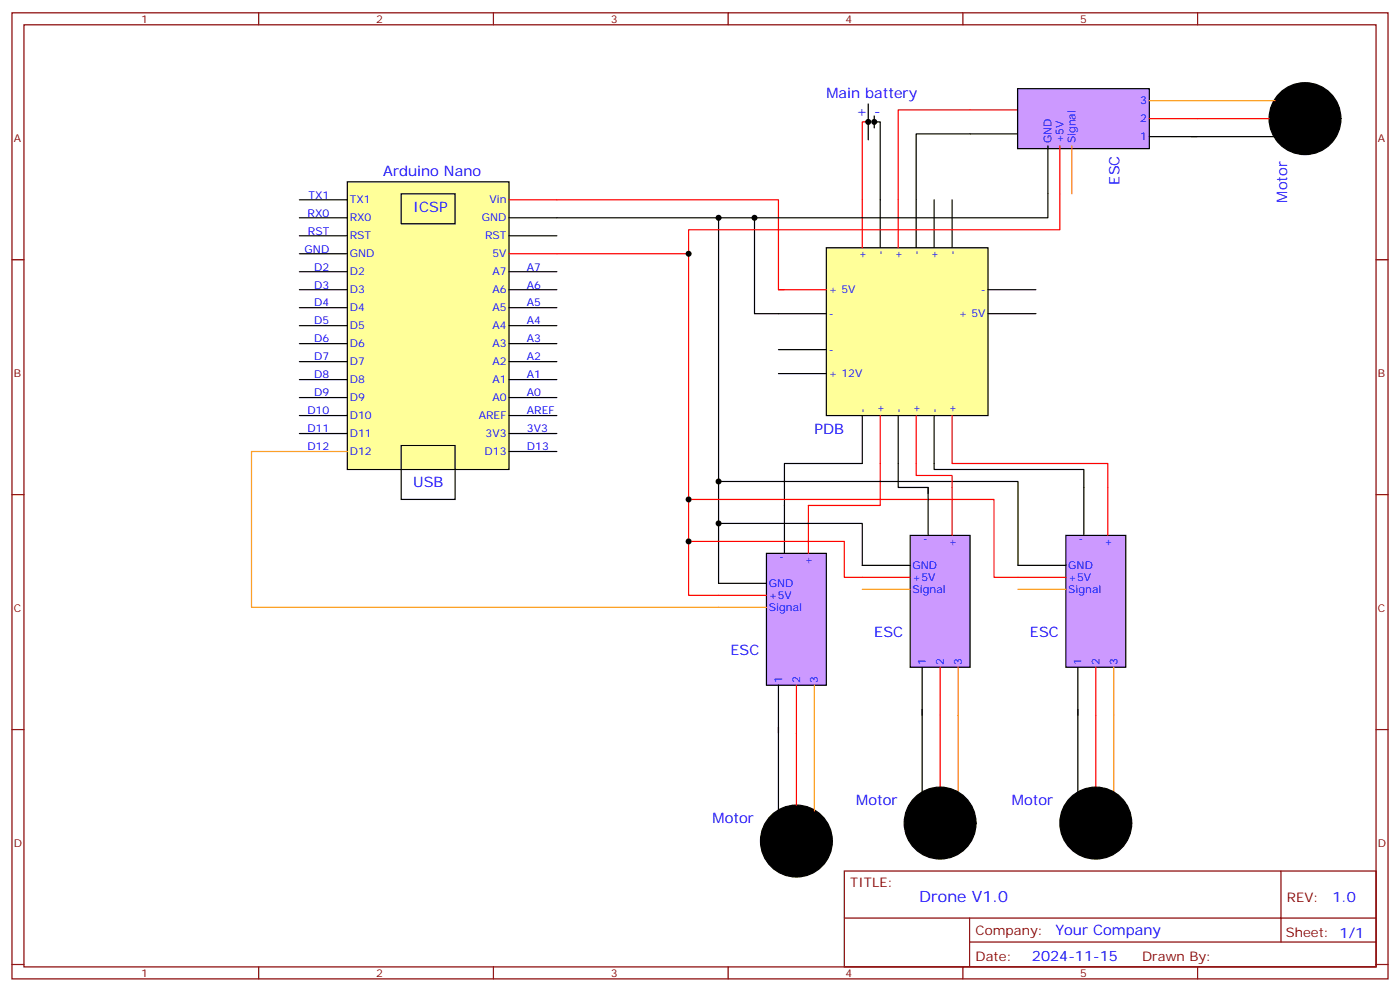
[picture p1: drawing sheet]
<svg xmlns="http://www.w3.org/2000/svg" width="412mm" height="292mm" viewBox="0 0 412 292" stroke-linecap="round" stroke-linejoin="round" font-family="sans-serif">
<g fill="#c9f" stroke="#000" stroke-width=".35">
<path d="M268.1 157.6h17.7v38.8h-17.7z"/>
<path d="M314 157.6h17.6v38.8h-17.6z"/>
</g>
<g fill="none" stroke="#870000" stroke-width=".35">
<path d="M3.5 3.8h405.4v284.3h-405.4zM7.1 7.3h398.2v277.3h-398.2zM76.2 3.8v3.5M145.3 3.8v3.5M214.5 3.8v3.5M283.6 3.8v3.5M352.8 3.8v3.5M3.5 76.4h3.6M405.3 76.4h3.6M3.5 145.6h3.6M405.3 145.6h3.6M3.5 214.7h3.6"/>
<path d="M405.3 214.7h3.6M248.7 256.4h156.6v28.2h-156.6zM377.3 256.4v20.9M248.7 270.2h156.5M285.6 277.3h119.6M285.6 270.2v14.1M3.5 283.9h3.6M76.2 284.6v3.5M145.3 284.6v3.5M214.5 284.6v3.5M283.6 284.6v3.5M352.8 284.6v3.5"/>
<path d="M405.3 283.9h3.6"/>
</g>
<path d="M102.3 53.5h47.6v84.7h-47.6z" fill="#ff9" stroke="#000" stroke-width=".35"/>
<g fill="none" stroke="#000" stroke-width=".35">
<path d="M88.2 58.8h14.1M118.2 57h15.9v8.9h-15.9zM88.2 64.1h14.1M88.2 69.4h14.1M88.2 80h14.1M88.2 74.7h14.1M149.9 64.1h14.1M149.9 69.4h14.1M149.9 80h14.1M88.2 85.3h14.1M88.2 90.6h14.1M88.2 95.8h14.1"/>
<path d="M149.9 85.3h14.1M149.9 90.6h14.1M149.9 95.8h14.1M88.2 101.1h14.1M88.2 106.4h14.1M88.2 111.7h14.1M88.2 117h14.1M149.9 101.1h14.1M149.9 106.4h14.1M149.9 111.7h14.1M149.9 117h14.1M88.2 122.3h14.1"/>
<path d="M88.2 127.6h14.1M118.2 131.1h15.9v15.9h-15.9zM149.9 122.3h14.1M149.9 127.6h14.1M149.9 132.9h14.1"/>
</g>
<path d="M149.9 58.8h14.1M149.9 74.7h14.1" fill="none" stroke="#f00" stroke-width=".35"/>
<path d="M88.2 132.9h14.1" fill="none" stroke="#f90" stroke-width=".35"/>
<path d="M243.4 72.9h47.6v49.4h-47.6z" fill="#ff9" stroke="#000" stroke-width=".35"/>
<g fill="none" stroke="#000" stroke-width=".35">
<path d="M255.8 30.6v10.6M257.5 35.9h1.8v37M257.5 34.1v3.5M269.9 58.8v14.1M275.2 58.8v14.1M280.5 58.8v14.1M164 64.1h58.2v28.2h21.2M291 85.3h14.2M291 92.3h14.2M229.3 102.9h14.1M229.3 110h14.1M254 122.3v14.1"/>
<path d="M264.6 122.3v14.1M275.2 122.3v14.1"/>
</g>
<path d="M255.8 35.9h-1.8v37M164 58.8h65.3v26.5h1.8M264.6 58.8v14.1M229.3 85.3h14.1M259.3 122.3v14.1M269.9 122.3v14.1M280.5 122.3v14.1" fill="none" stroke="#f00" stroke-width=".35"/>
<path d="M225.8 162.9h17.6v38.8h-17.6z" fill="#c9f" stroke="#000" stroke-width=".35"/>
<path d="M285.8 39.4h14.1M211.7 64.1v107.6h14.1M254 136.4h-22.9v26.5M264.6 136.4v7.1h8.8v1.7M275.2 136.4v1.8h44.1v19.4M211.7 154.1h42.3v12.3h14.1M211.7 141.7h88.2v24.7h14.1M273.4 143.5v14.1M271.6 196.4v37M317.5 196.4v37M229.3 201.7v37" fill="none" stroke="#000" stroke-width=".35"/>
<path d="M285.8 32.3h14.1M164 74.7h38.8v100.5h23M259.3 136.4v12.4h-21.2v14.1M269.9 136.4v3.5h10.6v17.7M280.5 136.4h45.8v21.2M202.8 159.3h45.9v10.6h19.4M202.8 147h90v22.9h21.2M276.9 196.4v35.3M322.8 196.4v35.3M234.6 201.7v35.3" fill="none" stroke="#f00" stroke-width=".35"/>
<path d="M88.2 132.9h-14.1v45.9h151.7M254 173.5h14.1M299.9 173.5h14.1M282.2 196.4v37M328.1 196.4v37M239.9 201.7v37" fill="none" stroke="#f90" stroke-width=".35"/>
<g fill="#000" stroke="#000" stroke-width=".35">
<circle cx="234.6" cy="247.5" r="10.6"/>
<circle cx="276.9" cy="242.3" r="10.6"/>
<circle cx="322.8" cy="242.3" r="10.6"/>
</g>
<path d="M299.7 26.1h38.9v17.6h-38.9z" fill="#c9f" stroke="#000" stroke-width=".35"/>
<path d="M285.8 39.4h-15.9v19.4M308.7 42.9v21.2h-86.5M338.6 40.2h37" fill="none" stroke="#000" stroke-width=".35"/>
<path d="M285.8 32.3h-21.2v26.5M338.6 34.9h35.2M312.2 42.9v24.7h-109.4v7.1" fill="none" stroke="#f00" stroke-width=".35"/>
<path d="M338.6 29.6h37M315.7 42.9v14.1" fill="none" stroke="#f90" stroke-width=".35"/>
<circle cx="384.4" cy="34.9" r="10.6" fill="#000" stroke="#000" stroke-width=".35"/>
<g fill="#000">
<circle cx="255.8" cy="35.9" r=".88"/>
<circle cx="257.5" cy="35.9" r=".88"/>
<circle cx="202.8" cy="74.7" r=".88"/>
<circle cx="211.7" cy="64.1" r=".88"/>
<circle cx="222.3" cy="64.1" r=".88"/>
<circle cx="202.8" cy="147" r=".88"/>
<circle cx="202.8" cy="159.3" r=".88"/>
<circle cx="211.7" cy="154.1" r=".88"/>
<circle cx="211.7" cy="141.7" r=".88"/>
</g>
<text font-size="4.6" fill="#00f" x="270.8" y="265.4">Drone V1.0</text>
<g font-size="4.2" fill="#00f">
<text x="243.4" y="28.8">Main battery</text>
<text x="252.2" y="34.1">+</text>
<text x="257.5" y="34.1">-</text>
<text x="112.9" y="51.8">Arduino Nano</text>
<text x="329.7" y="54.3" transform="rotate(-90 329.7 54.3)">ESC</text>
<text x="379.1" y="59.6" transform="rotate(-90 379.1 59.6)">Motor</text>
<text x="121.7" y="62.3">ICSP</text>
<text x="239.9" y="127.6">PDB</text>
<text x="121.7" y="143.5">USB</text>
<text x="257.5" y="187.6">ESC</text>
<text x="303.4" y="187.6">ESC</text>
<text x="215.2" y="192.9">ESC</text>
<text x="252.2" y="237">Motor</text>
<text x="298.1" y="237">Motor</text>
<text x="209.9" y="242.3">Motor</text>
<text x="392.5" y="265.6">1.0</text>
<text x="310.9" y="275.2">Your Company</text>
<text x="304" y="283">2024-11-15</text>
</g>
<g font-size="3.9" fill="#800">
<text x="250.5" y="260.9">TITLE:</text>
<text x="379.1" y="265.6">REV:</text>
<text x="287.4" y="275.1">Company:</text>
<text x="378.7" y="275.8">Sheet: 1/1</text>
<text x="287.4" y="282.8">Date:</text>
<text x="336.4" y="282.9">Draw</text>
<text x="346.6" y="282.9">n By:</text>
</g>
<g font-size="3.2" fill="#800">
<text x="41.6" y="6.8">1</text>
<text x="110.8" y="6.8">2</text>
<text x="179.9" y="6.8">3</text>
<text x="249.1" y="6.8">4</text>
<text x="318.2" y="6.8">5</text>
<text x="4.1" y="41.9">A</text>
<text x="405.9" y="41.9">A</text>
<text x="4.1" y="111">B</text>
<text x="405.9" y="111">B</text>
<text x="4.1" y="180.2">C</text>
<text x="405.9" y="180.2">C</text>
<text x="4.1" y="249.3">D</text>
<text x="405.9" y="249.3">D</text>
<text x="41.6" y="287.6">1</text>
<text x="110.8" y="287.6">2</text>
<text x="179.9" y="287.6">3</text>
<text x="249.1" y="287.6">4</text>
<text x="318.2" y="287.6">5</text>
</g>
<g font-size="3.2" fill="#00f">
<text x="335.8" y="36">2</text>
<text x="335.8" y="30.7">3</text>
<text x="335.8" y="41.3">1</text>
<text x="309.7" y="42.2" transform="rotate(-90 309.7 42.2)">GND</text>
<text x="313.3" y="42.2" transform="rotate(-90 313.3 42.2)">+5V</text>
<text x="316.8" y="42.2" transform="rotate(-90 316.8 42.2)">Signal</text>
<text x="90.9" y="58.5">TX1</text>
<text x="103" y="59.9">TX1</text>
<text x="144.2" y="59.9">Vin</text>
<text x="90.6" y="63.7">RX0</text>
<text x="103" y="65.2">RX0</text>
<text x="141.9" y="65.2">GND</text>
<text x="90.7" y="69">RST</text>
<text x="103" y="70.4">RST</text>
<text x="142.9" y="70.4">RST</text>
<text x="89.7" y="74.3">GND</text>
<text x="103" y="75.7">GND</text>
<text x="145" y="75.7">5V</text>
<text x="255.1" y="76.2" transform="rotate(-90 255.1 76.2)">+</text>
<text x="260.3" y="75.1" transform="rotate(-90 260.3 75.1)">-</text>
<text x="265.6" y="76.2" transform="rotate(-90 265.6 76.2)">+</text>
<text x="270.9" y="75.1" transform="rotate(-90 270.9 75.1)">-</text>
<text x="276.2" y="76.2" transform="rotate(-90 276.2 76.2)">+</text>
<text x="281.5" y="75.1" transform="rotate(-90 281.5 75.1)">-</text>
<text x="92.6" y="79.6">D2</text>
<text x="103" y="81">D2</text>
<text x="145" y="81">A7</text>
<text x="155.2" y="79.6">A7</text>
<text x="92.6" y="84.9">D3</text>
<text x="103" y="86.3">D3</text>
<text x="145" y="86.3">A6</text>
<text x="155.2" y="84.9">A6</text>
<text x="244.1" y="86.3">+ 5V</text>
<text x="288.9" y="86.3">-</text>
<text x="92.6" y="90.2">D4</text>
<text x="92.6" y="95.5">D5</text>
<text x="103" y="91.6">D4</text>
<text x="145" y="91.6">A5</text>
<text x="155.2" y="90.2">A5</text>
<text x="155.2" y="95.5">A4</text>
<text x="244.1" y="93.4">-</text>
<text x="282.4" y="93.4">+ 5V</text>
<text x="92.6" y="100.8">D6</text>
<text x="103" y="96.9">D5</text>
<text x="145" y="96.9">A4</text>
<text x="155.2" y="100.8">A3</text>
<text x="92.6" y="106.1">D7</text>
<text x="103" y="102.2">D6</text>
<text x="103" y="107.5">D7</text>
<text x="145" y="102.2">A3</text>
<text x="145" y="107.5">A2</text>
<text x="155.2" y="106.1">A2</text>
<text x="244.1" y="104">-</text>
<text x="92.6" y="111.4">D8</text>
<text x="103" y="112.8">D8</text>
<text x="145" y="112.8">A1</text>
<text x="155.2" y="111.4">A1</text>
<text x="244.1" y="111">+ 12V</text>
<text x="92.6" y="116.7">D9</text>
<text x="103" y="118.1">D9</text>
<text x="145" y="118.1">A0</text>
<text x="155.2" y="116.7">A0</text>
<text x="90.5" y="122">D10</text>
<text x="103" y="123.4">D10</text>
<text x="141" y="123.4">AREF</text>
<text x="155.2" y="122">AREF</text>
<text x="255.1" y="121.6" transform="rotate(-90 255.1 121.6)">-</text>
<text x="260.3" y="121.6" transform="rotate(-90 260.3 121.6)">+</text>
<text x="265.6" y="121.6" transform="rotate(-90 265.6 121.6)">-</text>
<text x="270.9" y="121.6" transform="rotate(-90 270.9 121.6)">+</text>
<text x="276.2" y="121.6" transform="rotate(-90 276.2 121.6)">-</text>
<text x="281.5" y="121.6" transform="rotate(-90 281.5 121.6)">+</text>
<text x="90.5" y="127.2">D11</text>
<text x="103" y="128.7">D11</text>
<text x="143" y="128.7">3V3</text>
<text x="155.2" y="127.2">3V3</text>
<text x="90.5" y="132.5">D12</text>
<text x="103" y="133.9">D12</text>
<text x="142.7" y="133.9">D13</text>
<text x="155.2" y="132.5">D13</text>
<text x="274.5" y="159.1" transform="rotate(-90 274.5 159.1)">'</text>
<text x="281.5" y="160.9" transform="rotate(-90 281.5 160.9)">+</text>
<text x="320.3" y="159.1" transform="rotate(-90 320.3 159.1)">'</text>
<text x="327.4" y="160.9" transform="rotate(-90 327.4 160.9)">+</text>
<text x="232.1" y="164.4" transform="rotate(-90 232.1 164.4)">'</text>
<text x="239.2" y="166.2" transform="rotate(-90 239.2 166.2)">+</text>
<text x="268.8" y="167.5">GND</text>
<text x="314.7" y="167.5">GND</text>
<text x="226.5" y="172.8">GND</text>
<text x="268.8" y="171">+5V</text>
<text x="314.7" y="171">+5V</text>
<text x="226.5" y="176.3">+5V</text>
<text x="226.5" y="179.8">Signal</text>
<text x="268.8" y="174.5">Signal</text>
<text x="314.7" y="174.5">Signal</text>
<text x="272.7" y="195.7" transform="rotate(-90 272.7 195.7)">1</text>
<text x="278" y="195.7" transform="rotate(-90 278 195.7)">2</text>
<text x="283.3" y="195.7" transform="rotate(-90 283.3 195.7)">3</text>
<text x="318.6" y="195.7" transform="rotate(-90 318.6 195.7)">1</text>
<text x="323.8" y="195.7" transform="rotate(-90 323.8 195.7)">2</text>
<text x="329.1" y="195.7" transform="rotate(-90 329.1 195.7)">3</text>
<text x="230.4" y="201" transform="rotate(-90 230.4 201)">1</text>
<text x="235.7" y="201" transform="rotate(-90 235.7 201)">2</text>
<text x="240.9" y="201" transform="rotate(-90 240.9 201)">3</text>
</g>
</svg>
